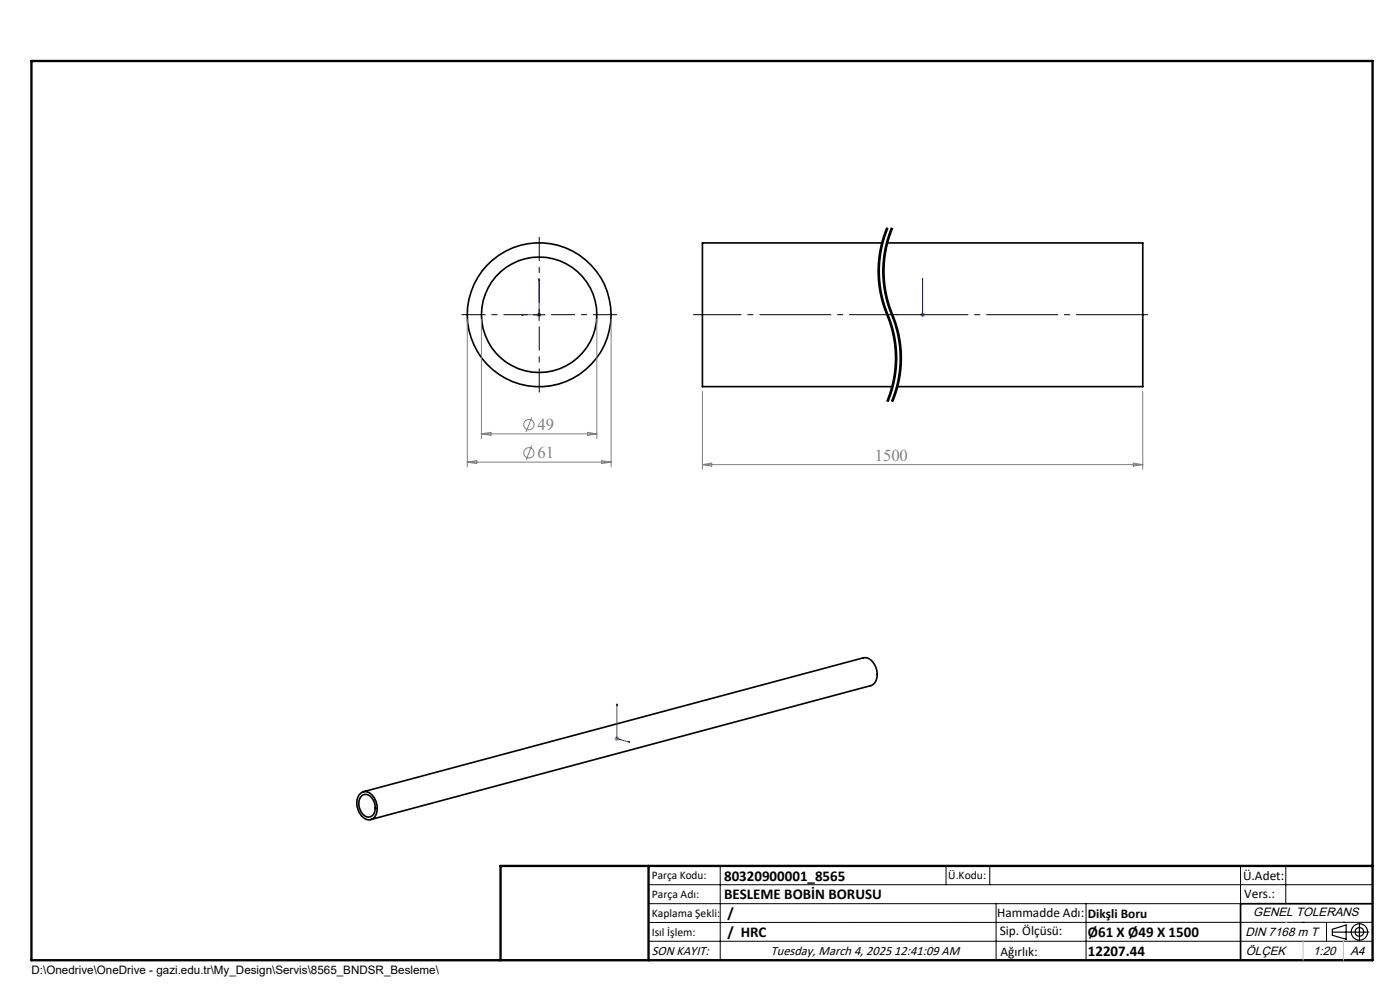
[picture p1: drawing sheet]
<svg xmlns="http://www.w3.org/2000/svg" width="297mm" height="210mm" viewBox="0 0 297 210" stroke-linecap="round" stroke-linejoin="round" font-family="sans-serif">
<g fill="none" stroke="#000" stroke-width=".35">
<path d="M187.2 51.5h-38.2v30.5h40.3M188.2 51.5h54.2v30.5h-52.1M76.3 168.5a1.82 1.82 0 0 1 3 .5 3.7 3.7 0 0 1 0 4.5 1.97 1.97 0 0 1-3-1 3.7 3.7 0 0 1 0-4zM76.9 168.7a1.9 1.9 0 0 1 2.5 1.5 2.3 2.3 0 0 1-.9 3.1 2.31 2.31 0 0 1-2.3-2.3 2.38 2.38 0 0 1 .7-2.3zM77.1 167.9l106-28.3a2.63 2.63 0 0 1 2.8 2.2 2.77 2.77 0 0 1-1.2 3.6l-106 28.4M291.2 191.7h-28v12"/>
<circle cx="114.4" cy="66.8" r="12.2"/>
<circle cx="114.4" cy="66.8" r="15.3"/>
</g>
<g fill="none" stroke="#808080" stroke-width=".21">
<path d="M99.1 67.8v31.2M102.1 67.8v25.2M113.9 66.8h1M114 66.4l.7 .7M114.4 66.3v1M114.7 66.4l-.7 .7M126.6 67.8v25.2M129.6 67.8v31.2M195.2 66.8h1M195.4 66.4l.7 .7M195.7 66.3v1M196.1 66.4l-.7 .7"/>
<path d="M99.1 98h30.5M99.1 98l2-.3v.6zM102.1 92h24.5M102.1 92l2-.3v.6zM112.8 88.5l-1.2 3.1M112.8 94.5l-1.2 3.1M124.6 91.7l2 .3-2 .3zM127.6 97.7l2 .3-2 .3zM149 83v16.5M149 98.6h93.4M149 98.6l2-.4v.7zM240.4 98.2l2 .4-2 .3z"/>
<path d="M242.4 83v16.5M130.4 156.7h1M130.5 156.3l.7 .7M130.9 156.2v1M131.2 156.3l-.7 .7"/>
<circle cx="112.2" cy="96.1" r="1.1"/>
<circle cx="112.2" cy="90.1" r="1.1"/>
</g>
<path d="M188.3 48.3a24 24 0 0 0 0 18.5M189.3 48.3a24 24 0 0 0 0 18.5M188.3 66.8a24 24 0 0 1 0 18.4M189.3 66.8a24 24 0 0 1 0 18.4" fill="none" stroke="#000" stroke-width=".21" stroke-dasharray="6.3 1.3 1.3 1.3" stroke-dashoffset="3.9" stroke-linecap="butt"/>
<g fill="none" stroke="#000" stroke-width=".21">
<path d="M186.4 55.1l-.2 2.8 .2 2.1 .4 2.8 .6 2M186.6 57.9l.1 2.1 .5 2.7M187.4 55.1a24.1 24.1 0 0 0 1 9.7M187.6 57.9l.1 2.1 .5 2.7M187.7 50.4a23.8 23.8 0 0 0-1.1 7.5M187.8 48.9a24.1 24.1 0 0 0-1.4 6.2M188.1 48.3l-.3 .6M188.3 48.3a24.4 24.4 0 0 0 .5 19.8 24 24 0 0 1-.5 17.1M188.4 48.4l-.7 2M188.7 50.4a23.8 23.8 0 0 0-1.1 7.5M189.1 48.3l-1.1 3.3-.6 3.5M189.3 48.3a24.4 24.4 0 0 0 .5 19.8 24 24 0 0 1-.5 17.1"/>
<path d="M189.4 48.4l-.7 2M113.1 66.8h2.5M114.4 65.5v2.5M187.2 62.7l1.1 3.7M187.4 64.8l.4 1.4M187.8 66.2a24.8 24.8 0 0 1 1.9 6.6M188.2 62.7l.5 2 1 2.6M188.3 66.4l.1 .3zM188.4 64.8l.2 .7a27.1 27.1 0 0 1 2.1 7.3M188.4 66.7l1 2.6 .4 2.1M189.7 67.3l.8 2.7 .5 2.1M189.7 72.8a23.8 23.8 0 0 1-1.6 12.3"/>
<path d="M189.8 71.4l.2 .7M190 72.1a24.1 24.1 0 0 1-.2 8.4M190.7 72.8a23.8 23.8 0 0 1-1.6 12.3M191 72.1a24.1 24.1 0 0 1-1.1 11.8M188.9 83.9l-.5 1.3M189.7 84.6l-.3 .6M189.8 80.5l-.9 3.4M189.9 83.9l-.2 .7M137.6 187.7h153.6M137.6 191.7h153.6M137.6 199.7h153.6M152.8 183.7v20"/>
<path d="M200.7 183.7v4M210 183.7v4M211.3 191.7v12M230.4 191.7v12M263.2 183.7v20M272.8 183.7v8M276.4 195.6h.1M281.4 195.6v4.1M285 195.6h.1M291.2 195.6l-153.6 .1"/>
</g>
<g fill="none" stroke="#000" stroke-width=".25">
<path d="M282.6 197.7h7.8M282.6 197.1l3-.9v3l-3-.8zM288.4 195.8v3.8M106.2 203.7h185"/>
<circle cx="288.4" cy="197.7" r="1.74"/>
<circle cx="288.4" cy="197.7" r=".93"/>
</g>
<path d="M114.4 59.1l.1 .4h-.2zM114.4 59.1v7.7h-3.9M195.7 59.1v.4v-.4M195.7 59.1v7.7M110.5 66.8l.4-.1v.2zM195.7 66.7v.2zM195.7 66.8h.1M130.9 149.3l.1 .4zM130.9 149.3v7.4l2.7 .7M133.3 157.3l.3 .1h-.3z" fill="none" stroke="#00f" stroke-width=".21"/>
<path d="M147 66.8h43.4" fill="none" stroke="#000" stroke-width=".21" stroke-dasharray="15.2 1.3 1.3 1.3" stroke-dashoffset="5" stroke-linecap="butt"/>
<path d="M189.3 66.8h55.1" fill="none" stroke="#000" stroke-width=".21" stroke-dasharray="15.2 1.3 1.3 1.3" stroke-dashoffset="-.9" stroke-linecap="butt"/>
<path d="M111.9 66.8h-14M114.4 64.3v-14M114.4 69.3v14M116.9 66.8h14" fill="none" stroke="#000" stroke-width=".21" stroke-dasharray="15.2 1.3 1.3 1.3" stroke-dashoffset="10.1" stroke-linecap="butt"/>
<path d="M6.7 12.9h284.5v190.8h-284.5zM137.6 183.7v20M291.2 183.7h-185v20" fill="none" stroke="#000" stroke-width=".5"/>
<path d="M276.4 199.7v4M285 199.7v4" fill="none" stroke="#c0c0c0" stroke-width=".21"/>
<path d="M272.8 195.6h.1" fill="none" stroke="#c0c0c0" stroke-width=".25"/>
<g fill="#00f">
<path d="M195.7 66.7v.2zM195.7 59.1v.4z"/>
<path d="M110.5 66.8l.4 .1v-.2zM114.4 59.1l-.1 .4h.2zM133.3 157.3l.3 .1h-.3zM130.9 149.3l.1 .4z"/>
</g>
<g font-size="3.5" fill="#808080">
<text x="114" y="91.2">49</text>
<text x="114" y="97.2">61</text>
<text x="185.6" y="97.7">1500</text>
</g>
<g font-size="3.2">
<text x="153.6" y="190.8">BESLEME BOBİN BORUSU</text>
<text x="153.6" y="186.8">80320900001_8565</text>
<text x="154.3" y="194.8">/</text>
<text x="154.3" y="198.8">/ HRC</text>
<text x="230.8" y="198.7">Ø61 X Ø49 X 1500</text>
<text x="230.8" y="202.8">12207.44</text>
</g>
<g font-size="2.8">
<text x="263.7" y="186.7">Ü.Adet:</text>
<text x="263.9" y="190.5">Vers.:</text>
<text x="211.5" y="194.5">Hammadde Adı:</text>
<text x="230.8" y="194.7">Dikşli Boru</text>
<text x="138.3" y="202.6">SON KAYIT:</text>
<text x="163.5" y="202.6">Tuesday, March 4, 2025 12:41:09 AM</text>
<text x="212.1" y="198.4">Sip. Ölçüsü:</text>
<text x="212.2" y="202.7">Ağırlık:</text>
</g>
<g font-size="2.6">
<text x="265.9" y="194.4">GENEL TOLERANS</text>
<text x="264.2" y="198.5">DIN 7168 m T</text>
<text x="264.3" y="202.6">ÖLÇEK</text>
<text x="278.5" y="202.6">1:20</text>
<text x="286.5" y="202.6">A4</text>
</g>
<g font-size="2.5">
<text x="138.3" y="186.4">Parça Kodu:</text>
<text x="138.3" y="190.5">Parça Adı:</text>
<text x="201.2" y="186.5">Ü.Kodu:</text>
<text x="138.3" y="194.5">Kaplama Şekli:</text>
<text x="138.3" y="198.6">Isıl İşlem:</text>
<text x="6.7" y="206.7">D:\Onedrive\OneDrive - gazi.edu.tr\My_Design\Servis\8565_BNDSR_Besleme\</text>
</g>
</svg>
